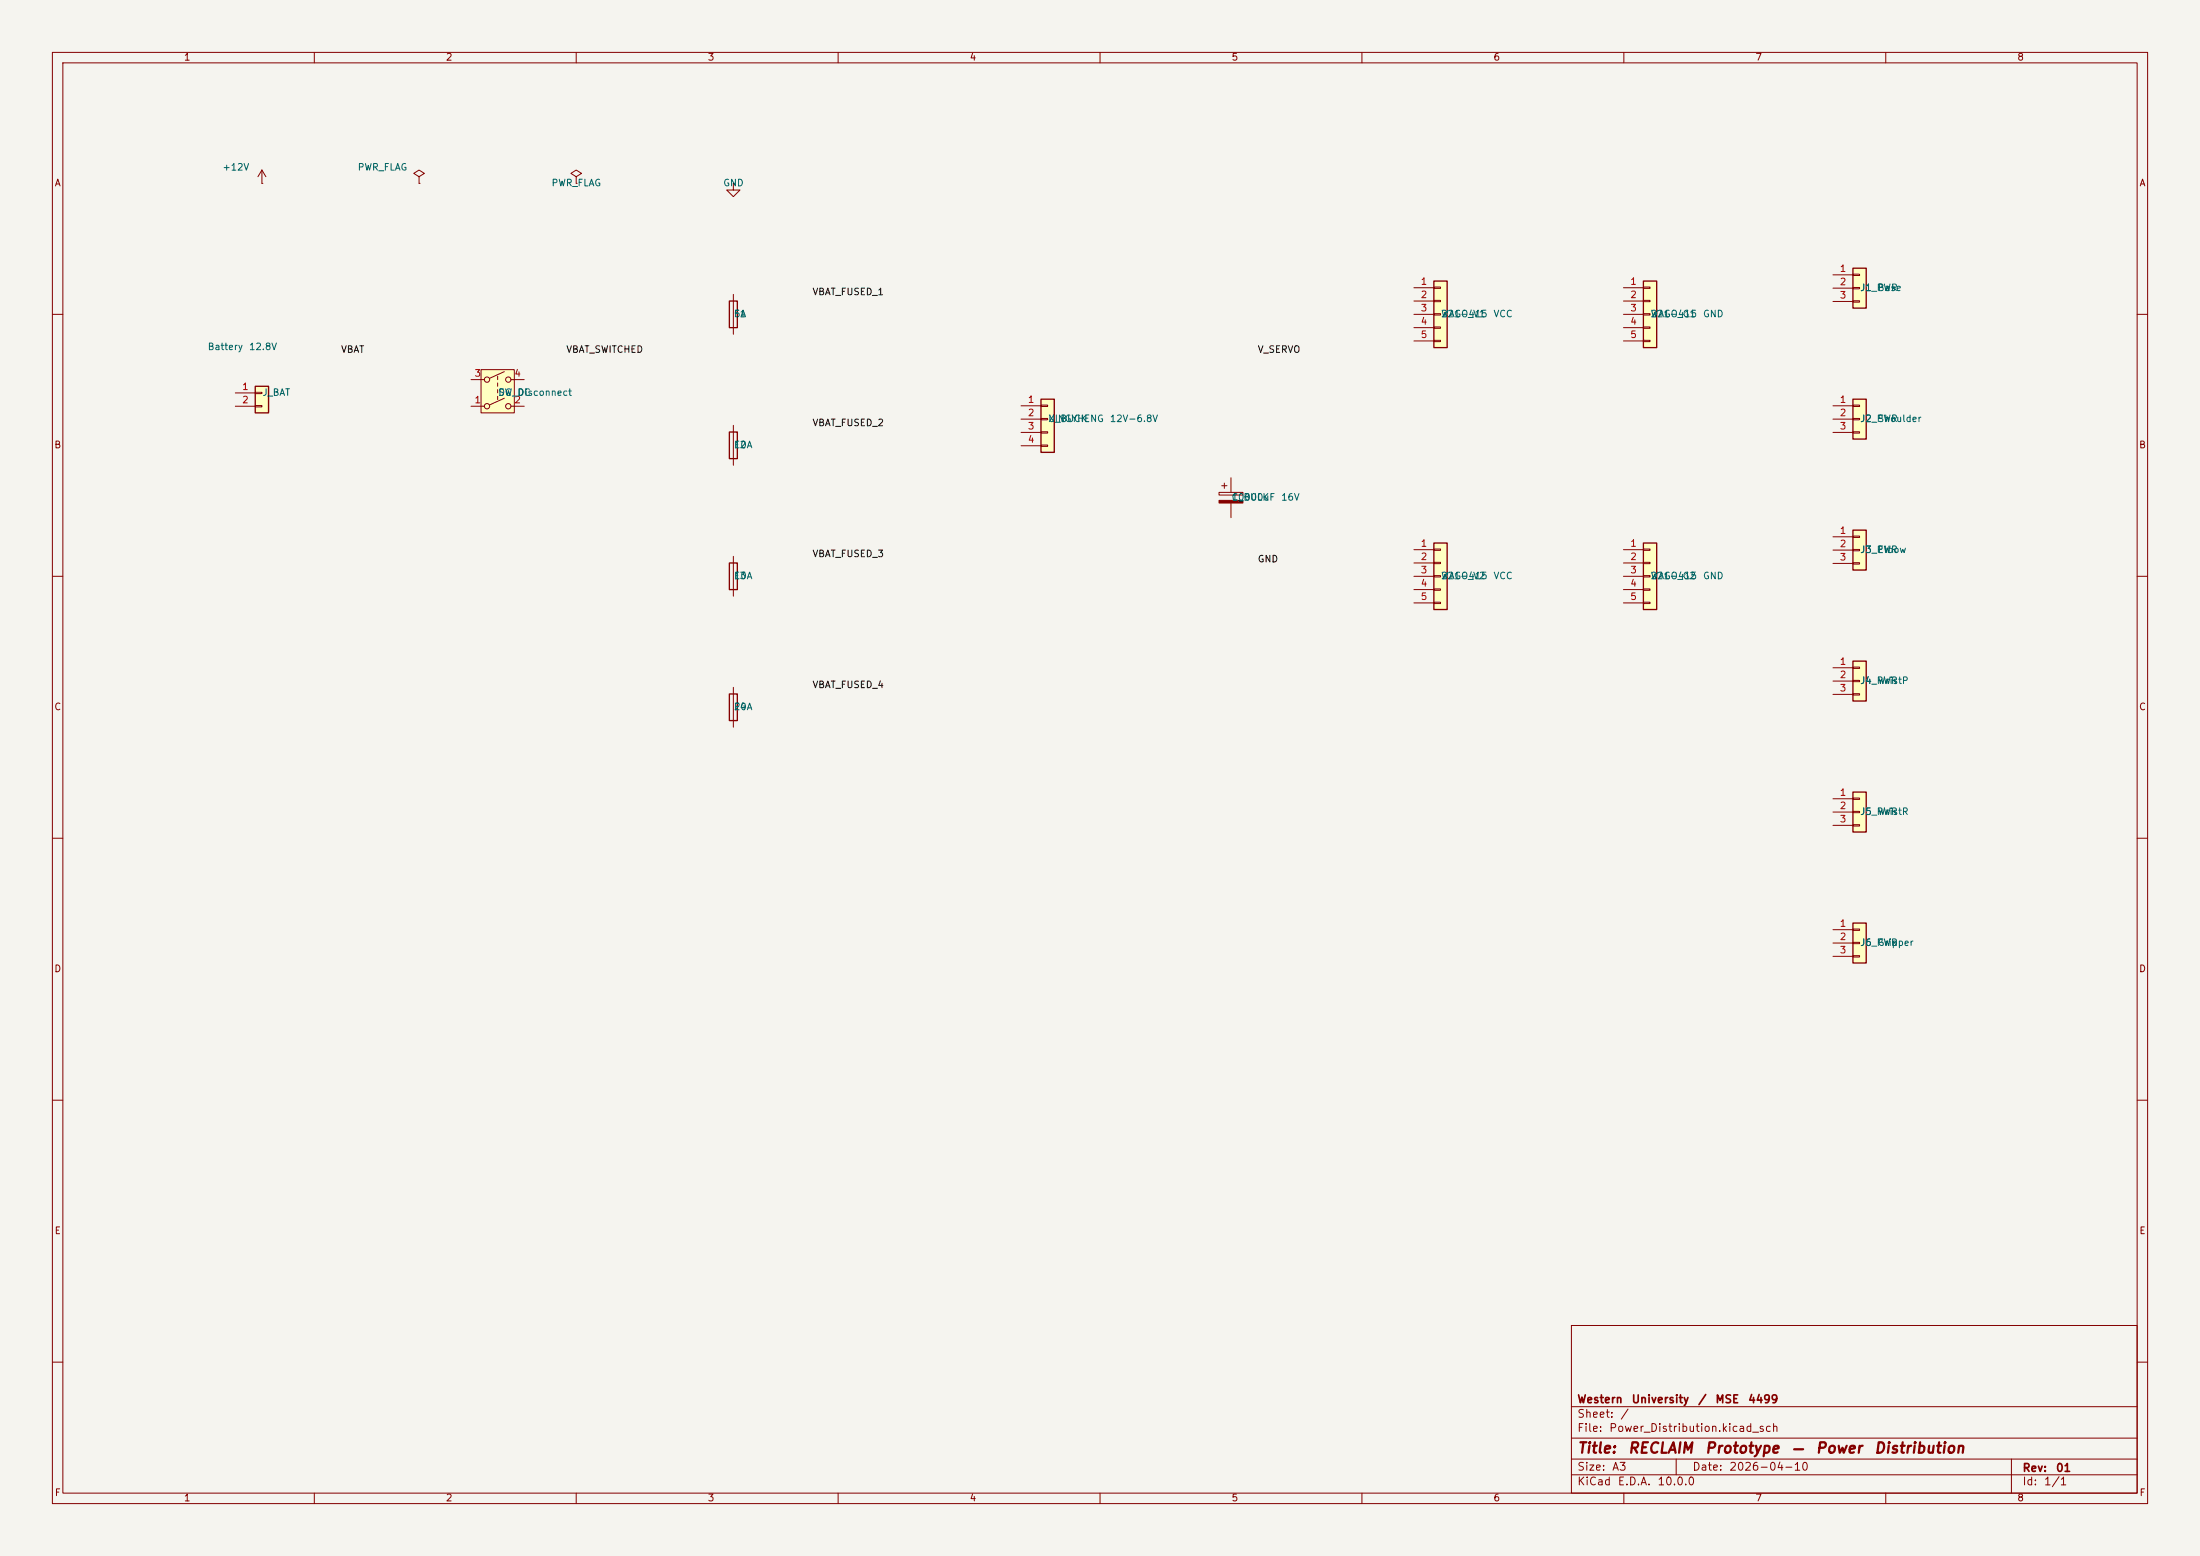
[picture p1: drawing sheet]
<svg xmlns="http://www.w3.org/2000/svg" width="420mm" height="297mm" viewBox="0 0 420 297" stroke-linecap="round" stroke-linejoin="round" font-family="sans-serif">
<path d="M0 0h420v297h-420z" fill="#f5f4ef" stroke="#f5f4ef" stroke-width=".19"/>
<g fill="none" stroke="#840000" stroke-width=".19">
<path d="M10 10h400v277h-400zM12 12h396v273h-396zM60 10v2M110 10v2M160 10v2M210 10v2M260 10v2M310 10v2M360 10v2M10 60h2M408 60h2M10 110h2"/>
<path d="M408 110h2M10 160h2M408 160h2M10 210h2M408 210h2M300 253h108v32h-108zM10 260h2M300 278.5h108M300 274.5h108M300 268.5h108M320 278.5v3M384 278.5v6.5"/>
<path d="M408 260h2M60 285v2M110 285v2M160 285v2M210 285v2M260 285v2M300 281.5h108M310 285v2M360 285v2"/>
</g>
<path d="M353.7 51.2h2.6v7.6h-2.6z" fill="#ffffc2"/>
<path d="M353.7 51.2h2.6v7.6h-2.6z" fill="none" stroke="#840000" stroke-width=".25"/>
<path d="M349.9 52.5h3.8M349.9 55h3.8M349.9 57.5h3.8M353.7 52.3h1.3v.3h-1.3zM353.7 54.9h1.3v.2h-1.3zM353.7 57.4h1.3v.3h-1.3z" fill="none" stroke="#840000" stroke-width=".19"/>
<path d="M313.7 53.6h2.6v12.7h-2.6z" fill="#ffffc2"/>
<path d="M313.7 53.6h2.6v12.7h-2.6z" fill="none" stroke="#840000" stroke-width=".25"/>
<path d="M309.9 54.9h3.8M309.9 57.5h3.8M313.7 54.8h1.3v.2h-1.3zM313.7 57.3h1.3v.3h-1.3zM313.7 59.9h1.3v.2h-1.3zM309.9 60h3.8M309.9 62.5h3.8M309.9 65.1h3.8M313.7 62.4h1.3v.3h-1.3zM313.7 65h1.3v.2h-1.3z" fill="none" stroke="#840000" stroke-width=".19"/>
<path d="M313.7 103.7h2.6v12.7h-2.6z" fill="#ffffc2"/>
<path d="M313.7 103.7h2.6v12.7h-2.6z" fill="none" stroke="#840000" stroke-width=".25"/>
<path d="M309.9 104.9h3.8M309.9 107.5h3.8M309.9 110h3.8M309.9 112.5h3.8M309.9 115.1h3.8M313.7 104.8h1.3v.2h-1.3zM313.7 107.3h1.3v.3h-1.3zM313.7 109.9h1.3v.2h-1.3zM313.7 112.4h1.3v.3h-1.3zM313.7 115h1.3v.2h-1.3z" fill="none" stroke="#840000" stroke-width=".19"/>
<path d="M353.7 76.2h2.6v7.6h-2.6z" fill="#ffffc2"/>
<path d="M353.7 76.2h2.6v7.6h-2.6z" fill="none" stroke="#840000" stroke-width=".25"/>
<path d="M349.9 77.5h3.8M353.7 77.3h1.3v.3h-1.3zM353.7 79.9h1.3v.2h-1.3zM349.9 80h3.8M349.9 82.5h3.8M353.7 82.4h1.3v.3h-1.3z" fill="none" stroke="#840000" stroke-width=".19"/>
<path d="M353.7 126.2h2.6v7.6h-2.6z" fill="#ffffc2"/>
<path d="M353.7 126.2h2.6v7.6h-2.6z" fill="none" stroke="#840000" stroke-width=".25"/>
<path d="M349.9 127.5h3.8M349.9 130h3.8M349.9 132.5h3.8M353.7 127.3h1.3v.3h-1.3zM353.7 129.9h1.3v.2h-1.3zM353.7 132.4h1.3v.3h-1.3z" fill="none" stroke="#840000" stroke-width=".19"/>
<path d="M353.7 151.2h2.6v7.6h-2.6z" fill="#ffffc2"/>
<path d="M353.7 151.2h2.6v7.6h-2.6z" fill="none" stroke="#840000" stroke-width=".25"/>
<path d="M349.9 152.5h3.8M349.9 155h3.8M349.9 157.5h3.8M353.7 152.3h1.3v.3h-1.3zM353.7 154.9h1.3v.2h-1.3zM353.7 157.4h1.3v.3h-1.3z" fill="none" stroke="#840000" stroke-width=".19"/>
<path d="M353.7 101.2h2.6v7.6h-2.6z" fill="#ffffc2"/>
<path d="M353.7 101.2h2.6v7.6h-2.6z" fill="none" stroke="#840000" stroke-width=".25"/>
<path d="M349.9 102.5h3.8M349.9 105h3.8M349.9 107.5h3.8M353.7 102.3h1.3v.3h-1.3zM353.7 104.9h1.3v.2h-1.3zM353.7 107.4h1.3v.3h-1.3z" fill="none" stroke="#840000" stroke-width=".19"/>
<path d="M353.7 176.2h2.6v7.6h-2.6z" fill="#ffffc2"/>
<path d="M139.2 57.5h1.6v5h-1.6zM139.2 82.5h1.6v5h-1.6zM139.2 107.5h1.6v5h-1.6zM139.2 132.5h1.6v5h-1.6zM353.7 176.2h2.6v7.6h-2.6z" fill="none" stroke="#840000" stroke-width=".25"/>
<g fill="none" stroke="#840000" stroke-width=".19">
<path d="M140 56.2v7.6M140 81.2v7.6M232.7 94h4.6v.5h-4.6zM233.2 92.7h1M233.7 92.2v1M235 91.2v2.8M235 96v2.8M140 106.2v7.6M140 131.2v7.6M349.9 177.5h3.8M349.9 180h3.8M353.7 177.3h1.3v.3h-1.3z"/>
<path d="M353.7 179.9h1.3v.2h-1.3zM349.9 182.5h3.8M353.7 182.4h1.3v.3h-1.3z"/>
</g>
<path d="M232.7 95.5h4.6v.5h-4.6z" fill="#840000" stroke="#840000" stroke-width=".19"/>
<path d="M273.7 103.7h2.6v12.7h-2.6z" fill="#ffffc2"/>
<path d="M273.7 103.7h2.6v12.7h-2.6z" fill="none" stroke="#840000" stroke-width=".25"/>
<path d="M269.9 104.9h3.8M269.9 107.5h3.8M269.9 110h3.8M269.9 112.5h3.8M269.9 115.1h3.8M273.7 104.8h1.3v.2h-1.3zM273.7 107.3h1.3v.3h-1.3zM273.7 109.9h1.3v.2h-1.3zM273.7 112.4h1.3v.3h-1.3zM273.7 115h1.3v.2h-1.3z" fill="none" stroke="#840000" stroke-width=".19"/>
<path d="M198.7 76.2h2.6v10.2h-2.6z" fill="#ffffc2"/>
<path d="M198.7 76.2h2.6v10.2h-2.6z" fill="none" stroke="#840000" stroke-width=".25"/>
<path d="M194.9 77.5h3.8M198.7 77.3h1.3v.3h-1.3zM198.7 79.9h1.3v.2h-1.3zM194.9 80h3.8M194.9 82.5h3.8M194.9 85.1h3.8M198.7 82.4h1.3v.3h-1.3zM198.7 85h1.3v.2h-1.3z" fill="none" stroke="#840000" stroke-width=".19"/>
<path d="M273.7 53.6h2.6v12.7h-2.6z" fill="#ffffc2"/>
<path d="M273.7 53.6h2.6v12.7h-2.6z" fill="none" stroke="#840000" stroke-width=".25"/>
<path d="M80 33.7l1-.6-1-.6-1 .6 1 .6v1.3M80 35h.1M269.9 54.9h3.8M269.9 57.5h3.8M273.7 54.8h1.3v.2h-1.3zM273.7 57.3h1.3v.3h-1.3zM273.7 59.9h1.3v.2h-1.3zM269.9 60h3.8M269.9 62.5h3.8M269.9 65.1h3.8M273.7 62.4h1.3v.3h-1.3zM273.7 65h1.3v.2h-1.3z" fill="none" stroke="#840000" stroke-width=".19"/>
<path d="M91.8 70.6h6.4v8.2h-6.4z" fill="#ffffc2"/>
<g fill="none" stroke="#840000" stroke-width=".19">
<path d="M110 33.7l1-.6-1-.6-1 .6 1 .6v1.3M110 35h.1M140 35v1.3h1.3l-1.3 1.2-1.3-1.2h1.3M140 35h.1M89.9 77.5h2.6M89.9 72.5h2.6M91.8 70.6h6.4v8.2h-6.4zM95 71.8v.7M95 73.1v.6M95 74.4v.6M95 75.6v.7M96.3 70.9l-2.8 1.3"/>
<path d="M96.3 76l-2.8 1.3M97.5 77.5h2.6M97.5 72.5h2.6"/>
<circle cx="93" cy="77.5" r=".51"/>
<circle cx="93" cy="72.5" r=".51"/>
<circle cx="97" cy="72.5" r=".51"/>
<circle cx="97" cy="77.5" r=".51"/>
</g>
<path d="M48.7 73.7h2.6v5.1h-2.6z" fill="#ffffc2"/>
<path d="M48.7 73.7h2.6v5.1h-2.6z" fill="none" stroke="#840000" stroke-width=".25"/>
<path d="M50 35h.1M50 32.5l-.8 1.2M50 32.5l.8 1.2M50 32.5v2.5M44.9 75h3.8M44.9 77.5h3.8M48.7 74.9h1.3v.2h-1.3zM48.7 77.4h1.3v.3h-1.3z" fill="none" stroke="#840000" stroke-width=".19"/>
<g font-size="2" fill="#840000">
<text x="301" y="277.9">Title:</text>
<text x="310.6" y="277.9">RECLAIM</text>
<text x="325.4" y="277.9">Prototype</text>
<text x="341.9" y="277.9">—</text>
<text x="346.5" y="277.9">Power</text>
<text x="357.7" y="277.9">Distribution</text>
</g>
<g font-size="1.5" fill="#840000">
<text x="301" y="268.2">Western</text>
<text x="311.4" y="268.2">University</text>
<text x="324" y="268.2">/</text>
<text x="327.4" y="268.2">MSE</text>
<text x="333.6" y="268.2">4499</text>
<text x="301" y="273.7">File:</text>
<text x="301" y="271">Sheet:</text>
<text x="307.1" y="273.7">Power_Distribution.kicad_sch</text>
<text x="309.2" y="271">/</text>
<text x="301" y="281.1">Size:</text>
<text x="307.6" y="281.1">A3</text>
<text x="323" y="281.1">Date:</text>
<text x="330" y="281.1">2026-04-10</text>
<text x="386" y="281.3">Rev:</text>
<text x="392.4" y="281.3">01</text>
<text x="301" y="283.9">KiCad</text>
<text x="308.7" y="283.9">E.D.A.</text>
<text x="316.3" y="283.9">10.0.0</text>
<text x="386" y="283.9">Id:</text>
<text x="390.1" y="283.9">1/1</text>
</g>
<g font-size="1.3" fill="#840000">
<text x="35" y="11.9">1</text>
<text x="85" y="11.9">2</text>
<text x="135" y="11.9">3</text>
<text x="185" y="11.9">4</text>
<text x="235" y="11.9">5</text>
<text x="285" y="11.9">6</text>
<text x="335" y="11.9">7</text>
<text x="385" y="11.9">8</text>
<text x="10.3" y="35.9">A</text>
<text x="408.3" y="35.9">A</text>
<text x="10.3" y="85.9">B</text>
<text x="408.2" y="85.9">B</text>
<text x="10.3" y="135.9">C</text>
<text x="408.2" y="135.9">C</text>
<text x="10.3" y="185.9">D</text>
<text x="408.2" y="185.9">D</text>
<text x="10.3" y="235.9">E</text>
<text x="408.3" y="235.9">E</text>
<text x="10.3" y="285.9">F</text>
<text x="35" y="286.9">1</text>
<text x="85" y="286.9">2</text>
<text x="135" y="286.9">3</text>
<text x="185" y="286.9">4</text>
<text x="235" y="286.9">5</text>
<text x="285" y="286.9">6</text>
<text x="335" y="286.9">7</text>
<text x="385" y="286.9">8</text>
<text x="408.3" y="285.9">F</text>
</g>
<g font-size="1.3" fill="#006464">
<text x="42.4" y="32.9">+12V</text>
<text x="68.2" y="32.9">PWR_FLAG</text>
<text x="105.2" y="35.9">PWR_FLAG</text>
<text x="138" y="35.9">GND</text>
<text x="355" y="55.9">J1_PWR</text>
<text x="358.4" y="55.9">Base</text>
<text x="140" y="60.9">F1</text>
<text x="140" y="60.9">5A</text>
<text x="275" y="60.9">WAGO_V1</text>
<text x="275" y="60.9">221-415</text>
<text x="285" y="60.9">VCC</text>
<text x="315" y="60.9">221-415</text>
<text x="315" y="60.9">WAGO_G1</text>
<text x="325" y="60.9">GND</text>
<text x="39.5" y="67.1">Battery</text>
<text x="47.4" y="67.1">12.8V</text>
<text x="50" y="75.9">J_BAT</text>
<text x="95" y="75.9">SW_DC</text>
<text x="95" y="75.9">DC</text>
<text x="100" y="75.9">isconnect</text>
<text x="200" y="80.9">U_BUCK</text>
<text x="200" y="80.9">XINGYHENG</text>
<text x="211.8" y="80.9">12V-6.8V</text>
<text x="355" y="80.9">J2_PWR</text>
<text x="358.4" y="80.9">Shoulder</text>
<text x="140" y="85.9">F2</text>
<text x="140" y="85.9">10A</text>
<text x="235" y="95.9">10000uF</text>
<text x="235" y="95.9">C_BULK</text>
<text x="244.5" y="95.9">16V</text>
<text x="355" y="105.9">J3_PWR</text>
<text x="358.4" y="105.9">Elbow</text>
<text x="140" y="110.9">F3</text>
<text x="140" y="110.9">10A</text>
<text x="275" y="110.9">WAGO_V2</text>
<text x="275" y="110.9">221-415</text>
<text x="285" y="110.9">VCC</text>
<text x="315" y="110.9">221-415</text>
<text x="315" y="110.9">WAGO_G2</text>
<text x="325" y="110.9">GND</text>
<text x="355" y="130.9">J4_PWR</text>
<text x="358.4" y="130.9">WristP</text>
<text x="140" y="135.9">F4</text>
<text x="140" y="135.9">20A</text>
<text x="355" y="155.9">J5_PWR</text>
<text x="358.4" y="155.9">WristR</text>
<text x="355" y="180.9">J6_PWR</text>
<text x="358.4" y="180.9">Gripper</text>
</g>
<g font-size="1.3" fill="#a90000">
<text x="351.1" y="52.2">1</text>
<text x="271.1" y="54.7">1</text>
<text x="271.1" y="57.2">2</text>
<text x="271.1" y="59.7">3</text>
<text x="311.1" y="54.7">1</text>
<text x="311.1" y="57.2">2</text>
<text x="311.1" y="59.7">3</text>
<text x="351.1" y="54.7">2</text>
<text x="351.1" y="57.3">3</text>
<text x="271.1" y="62.3">4</text>
<text x="271.1" y="64.8">5</text>
<text x="311.1" y="62.3">4</text>
<text x="311.1" y="64.8">5</text>
<text x="46.1" y="74.7">1</text>
<text x="46.1" y="77.3">2</text>
<text x="90.5" y="77.3">1</text>
<text x="90.5" y="72.2">3</text>
<text x="98.1" y="77.3">2</text>
<text x="98.1" y="72.2">4</text>
<text x="196.1" y="77.2">1</text>
<text x="351.1" y="77.2">1</text>
<text x="196.1" y="79.7">2</text>
<text x="196.1" y="82.3">3</text>
<text x="351.1" y="79.7">2</text>
<text x="351.1" y="82.3">3</text>
<text x="196.1" y="84.8">4</text>
<text x="271.1" y="104.7">1</text>
<text x="271.1" y="107.2">2</text>
<text x="311.1" y="104.7">1</text>
<text x="311.1" y="107.2">2</text>
<text x="351.1" y="102.2">1</text>
<text x="351.1" y="104.7">2</text>
<text x="351.1" y="107.3">3</text>
<text x="271.1" y="109.7">3</text>
<text x="271.1" y="112.3">4</text>
<text x="311.1" y="109.7">3</text>
<text x="311.1" y="112.3">4</text>
<text x="271.1" y="114.8">5</text>
<text x="311.1" y="114.8">5</text>
<text x="351.1" y="127.2">1</text>
<text x="351.1" y="129.7">2</text>
<text x="351.1" y="132.3">3</text>
<text x="351.1" y="152.2">1</text>
<text x="351.1" y="154.7">2</text>
<text x="351.1" y="157.3">3</text>
<text x="351.1" y="177.2">1</text>
<text x="351.1" y="179.7">2</text>
<text x="351.1" y="182.3">3</text>
</g>
<g font-size="1.3" fill="#0f0f0f">
<text x="155" y="56.7">VBAT_FUSED_1</text>
<text x="65" y="67.7">VBAT</text>
<text x="108" y="67.7">VBAT_SWITCHED</text>
<text x="240" y="67.7">V_SERVO</text>
<text x="155" y="81.7">VBAT_FUSED_2</text>
<text x="155" y="106.7">VBAT_FUSED_3</text>
<text x="240" y="107.7">GND</text>
<text x="155" y="131.7">VBAT_FUSED_4</text>
</g>
</svg>
